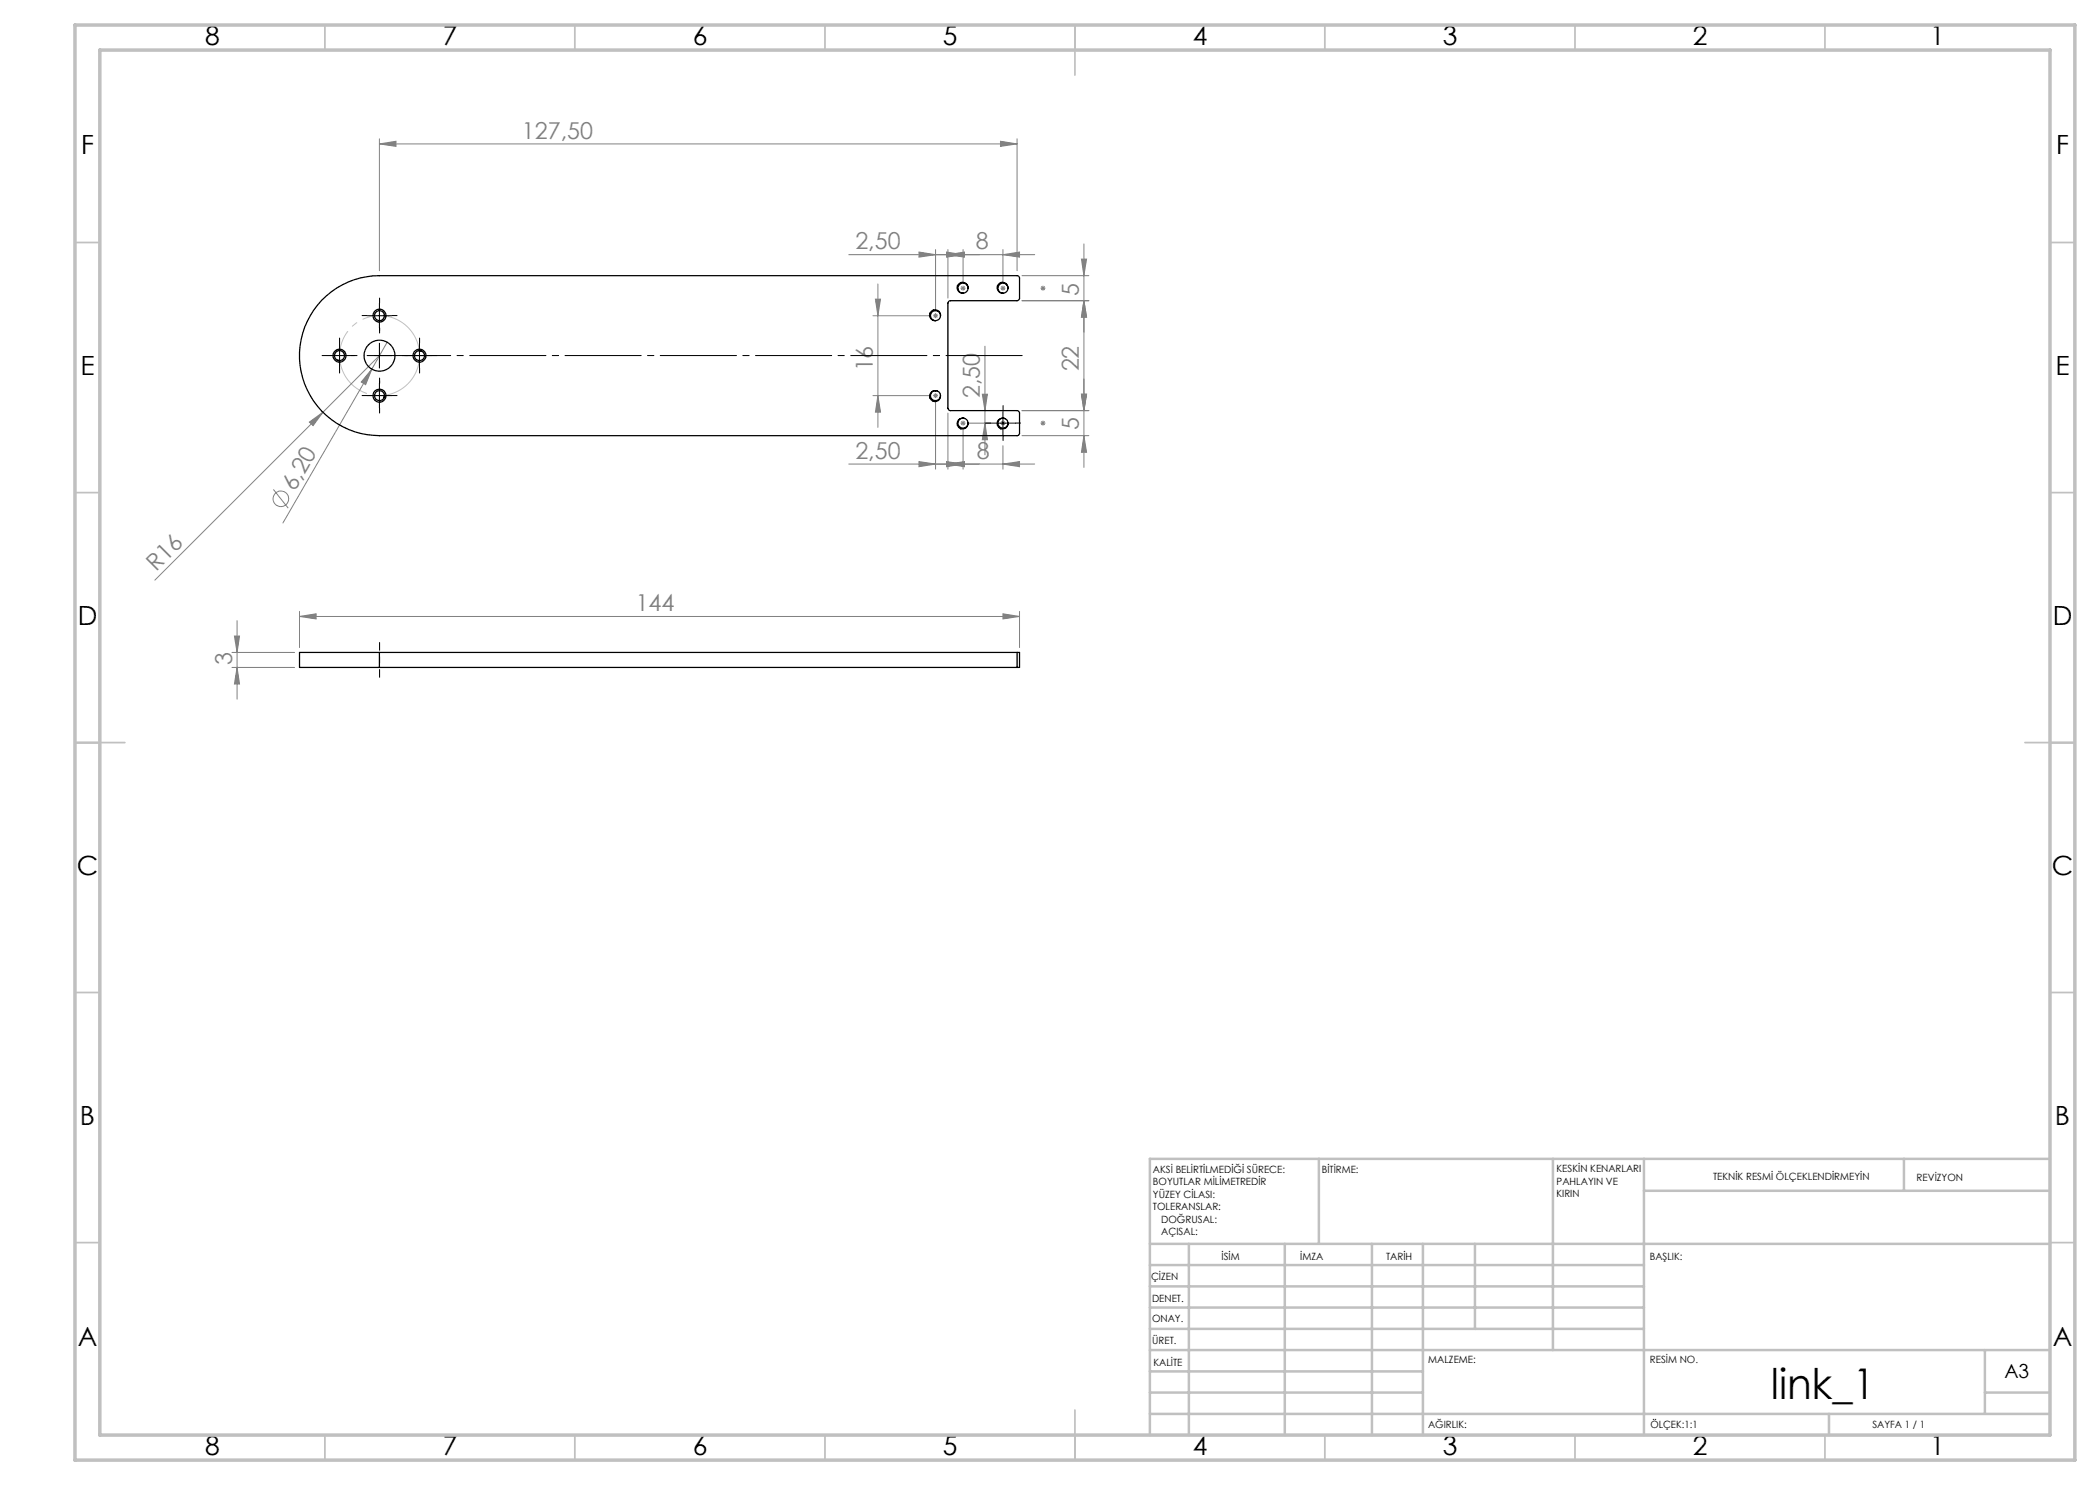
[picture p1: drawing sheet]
<svg xmlns="http://www.w3.org/2000/svg" width="420mm" height="297mm" viewBox="0 0 420 297" stroke-linecap="round" stroke-linejoin="round" font-family="sans-serif">
<g fill="none" stroke="#808080" stroke-width=".2">
<path d="M75.9 28.8l3.3-.5v1zM75.9 27.8v26.3M75.9 28.8h127.5M200.1 28.3l3.3 .5-3.3 .5zM203.4 27.8v26.3M175.1 59.8h1l-.5 3.3zM175.6 56.8v28.7M183.8 50.4l3.3 .5-3.3 .5zM187.1 49.9v12.2M189.3 50.4l3.3 .5-3.3 .5zM189.6 50.9l3.3-.5v1zM189.6 49.9v9.7"/>
<path d="M192.1 57.6h1M192.2 57.3l.8 .7M192.6 57.1v1M192.6 49.9v6.7M193 57.3l-.8 .7M200.1 57.6h1M200.2 57.3l.7 .7M200.6 57.1v1M200.6 50.9l3.3-.5v1zM200.6 49.9v6.7M200.9 57.3l-.7 .7M204.4 55.1h13.4"/>
<path d="M206.9 50.9h-37.1M208.1 57.6h1M208.2 57.3l.8 .7M208.6 57.1v1M209 57.3l-.8 .7M216.3 51.8h1l-.5 3.3zM216.8 48.8v44.7M74.4 73.8l-1.3 3.1-.9-.5zM74.4 73.8l-17.8 30.8M75.9 71.1l-44.9 44.9M77.4 68.4l-3 5.4M174.6 63.1h11.5"/>
<path d="M174.6 79.1h11.5M175.6 79.1l.5 3.3h-1zM186.6 63.1h1M186.6 79.1h1M186.8 62.8l.7 .7M186.8 78.8l.7 .7M187.1 62.6v1M187.1 78.6v1M187.5 62.8l-.7 .7M187.5 78.8l-.7 .7M196.5 78.8h1l-.5 3.3zM197 69.2v21.8"/>
<path d="M204.4 60.1h13.4M216.3 78.8h1l-.5 3.3zM216.8 60.1l.5 3.3h-1zM54.7 97.9l2.9 3.7M61.9 84.4l2.7-2-2 2.7zM183.8 92.3l3.3 .5-3.3 .5zM187.1 80.1v13.7M189.3 92.3l3.3 .5-3.3 .5zM189.6 92.8l3.3-.5v1zM189.6 82.6v11.2M192.1 84.6h1M192.2 84.3l.8 .7"/>
<path d="M192.6 84.1v1M192.6 85.6v8.2M193 84.3l-.8 .7M193.6 84.6h4.4M197 84.6l.5 3.3h-1zM200.1 84.6h1M200.2 84.3l.7 .7M200.6 84.1v1M200.6 92.8l3.3-.5v1zM200.6 89.1v4.7M200.9 84.3l-.7 .7M204.4 87.1h13.4"/>
<path d="M204.4 82.1h13.4M206.9 92.8h-37.1M208.1 84.6h1M208.2 84.3l.8 .7M208.6 84.1v1M209 84.3l-.8 .7M216.8 87.1l.5 3.3h-1zM46.4 130.5h12.5M46.4 133.5h12.5M46.9 127.2h1l-.5 3.3zM47.4 133.5l.5 3.3h-1zM47.4 124.1v15.7"/>
<path d="M59.9 123.3l3.3-.5v1zM59.9 122.3v7.2M59.9 123.3h144M200.6 122.8l3.3 .5-3.3 .5zM203.9 122.3v7.2"/>
<circle cx="56.2" cy="99.8" r="1.56"/>
</g>
<path d="M83.6 68.8a8 8 0 0 0-13.4-3.2 8 8 0 0 0 3.7 13.2 8 8 0 0 0 9.8-9.6l-.1-.4" fill="none" stroke="#c0c0c0" stroke-width=".2" stroke-dasharray="15.2 1.3 1.3 1.3" stroke-dashoffset="1.5" stroke-linecap="butt"/>
<path d="M75.9 128.5v7" fill="none" stroke="#000" stroke-width=".2" stroke-dasharray="15.2 1.3 1.3 1.3" stroke-dashoffset="13.6"/>
<g fill="none" stroke="#c0c0c0" stroke-width=".35">
<path d="M65 5v5M115 5v5M165 5v5M215 5v10M265 5v5M315 5v5M365 5v5M15 48.5h5M410 48.5h5M15 98.5h5M410 98.5h5M15 148.5h10"/>
<path d="M405 148.5h10M15 198.5h5M410 198.5h5M15 248.5h5M410 248.5h5M65 287v5M115 287v5M165 287v5M215 282v10M265 287v5M315 287v5M365 287v5"/>
</g>
<g fill="none" stroke="#c0c0c0" stroke-width=".5">
<path d="M263.8 231.8v17M310.6 231.8v38.2M328.8 231.8v55.2M328.8 238.2h81.2M380.8 231.8v6.4M410 231.8h-180v55.2M230 248.8h180M230 257.3h98.8M230 253h98.8M237.8 248.8v38.2M257 248.8v38.2M274.4 248.8v38.2"/>
<path d="M284.6 248.8v38.2M295 248.8v17M230 265.8h98.8M230 261.5h98.8M230 278.5h54.6M230 274.3h54.6M230 270h180M397 278.5h13M397 270v12.8M230 282.8h180M365.8 282.8v4.2"/>
</g>
<path d="M15 5h400v287h-400zM20 10h390v277h-390z" fill="none" stroke="#c0c0c0" stroke-width=".7"/>
<path d="M73.9 71.1h131.5" fill="none" stroke="#000" stroke-width=".2" stroke-dasharray="15.2 1.3 1.3 1.3" stroke-dashoffset="-1"/>
<g fill="none" stroke="#000" stroke-width=".2" stroke-dasharray="15.2 1.3 1.3 1.3">
<path d="M65.4 71.1h-1M67.9 68.6v-1M67.9 73.6v1M70.4 71.1h1M70.9 71.1h-.6M73.4 79.1h-1M73.4 63.1h-1M75.9 76.6v-1M75.9 60.6v-1M75.9 65.6v1M75.9 66.1v-.6M75.9 76.1v.6"/>
<path d="M78.4 79.1h1M78.4 63.1h1M80.9 71.1h.6M81.4 71.1h-1M83.9 68.6v-1M83.9 73.6v1M86.4 71.1h1M75.9 81.6v1M198.1 84.6h-1M200.6 82.1v-1M200.6 87.1v1M203.1 84.6h1"/>
</g>
<path d="M65.4 71.1h5M67.9 68.6v5M73.4 71.1h5M73.4 79.1h5M73.4 63.1h5M75.9 60.6v5M75.9 68.6v5M75.9 76.6v5M81.4 71.1h5M83.9 68.6v5M198.1 84.6h5M200.6 82.1v5" fill="none" stroke="#000" stroke-width=".2"/>
<g fill="#808080">
<path d="M61.9 84.4l2.7-2-2 2.7z"/>
<path d="M74.4 73.8l-1.3 3.1-.9-.5z"/>
<path d="M75.9 28.8l3.3-.5v1zM200.1 28.3l3.3 .5-3.3 .5zM189.3 50.4l3.3 .5-3.3 .5zM200.6 50.9l3.3-.5v1zM189.3 92.3l3.3 .5-3.3 .5zM200.6 92.8l3.3-.5v1z"/>
<path d="M59.9 123.3l3.3-.5v1zM200.6 122.8l3.3 .5-3.3 .5z"/>
<path d="M216.8 60.1l.5 3.3h-1zM216.3 51.8h1l-.5 3.3zM216.8 87.1l.5 3.3h-1zM216.3 78.8h1l-.5 3.3zM175.6 79.1l.5 3.3h-1zM175.1 59.8h1l-.5 3.3z"/>
<path d="M197 84.6l.5 3.3h-1zM196.5 78.8h1l-.5 3.3z"/>
<path d="M216.8 60.1l.5 3.3h-1zM216.3 78.8h1l-.5 3.3zM46.9 127.2h1l-.5 3.3zM47.4 133.5l.5 3.3h-1z"/>
<path d="M183.8 92.3l3.3 .5-3.3 .5zM189.6 92.8l3.3-.5v1zM183.8 50.4l3.3 .5-3.3 .5zM189.6 50.9l3.3-.5v1z"/>
</g>
<g fill="none" stroke="#000" stroke-width=".25">
<path d="M193.6 57.6a1.09 1.09 0 0 0-1.1-1.2 1.09 1.09 0 0 0-1.1 1.2 1.09 1.09 0 0 0 1.2 1M193.6 57.6a1.01 1.01 0 0 0-1-1 1.01 1.01 0 0 0-1 1 1.01 1.01 0 0 0 1 1M193.6 57.6a.96 .96 0 0 1-1 1M201.6 57.6a1.09 1.09 0 0 0-1-1.2 1.09 1.09 0 0 0-1.2 1.1 1.09 1.09 0 0 0 1.2 1.1M201.6 57.6a1.01 1.01 0 0 0-1-1 1.01 1.01 0 0 0-1 1 1.01 1.01 0 0 0 1 1M201.6 57.6a1.02 1.02 0 0 1-1 1M64.3 60a16.1 16.1 0 0 1 11.6-4.9h127.6l.4 .4v4.2l-.3 .4h-13.6l-.3 .3-.1 .2v21l.1 .3 .3 .2 13.6 .1 .3 .3v4.2l-.4 .4h-127.6a16 16 0 0 1-14.7-9.7 16 16 0 0 1 3.1-17.4zM67.5 72l.4 .1M76.9 79.1l-.1 .4M83.9 70.1l.4 .1M187.1 78.1a1.09 1.09 0 0 0-1.2 1.1 1.09 1.09 0 0 0 1.1 1.1 1.09 1.09 0 0 0 1.1-1.2M187.1 78.1l.3 .1"/>
<path d="M187.1 78.1a1.01 1.01 0 0 0-1 1 1.01 1.01 0 0 0 1 1 1.01 1.01 0 0 0 1-1M187.1 78.1a.96 .96 0 0 1 1 1M188.1 63.2a1.01 1.01 0 0 0-1-1.1 1.01 1.01 0 0 0-1 1 1.01 1.01 0 0 0 1 1M192.6 83.6a1.09 1.09 0 0 0-1.2 1.1 1.09 1.09 0 0 0 1.1 1.1 1.09 1.09 0 0 0 1.1-1.2M192.6 83.6l.3 .1M192.6 83.6a1 1 0 0 0-1 1 1 1 0 0 0 1 1 1 1 0 0 0 1-1M192.6 83.6a.96 .96 0 0 1 1 1M200.6 83.6a1.09 1.09 0 0 0-1.2 1.1 1.09 1.09 0 0 0 1.2 1.1 1.09 1.09 0 0 0 1-1.2M200.6 83.6l.4 .1M200.6 83.6a1 1 0 0 0-1 1.1 1 1 0 0 0 1 .9 1 1 0 0 0 1-1M200.6 83.6a1.02 1.02 0 0 1 1 1M75.9 130.5h-16v3h16"/>
<path d="M75.9 130.5v3M75.9 130.5h127.5M75.9 133.5h127.5M203.4 130.5h.5v3h-.5M203.4 130.5v3"/>
<circle cx="67.9" cy="71.1" r="1.01"/>
<circle cx="67.9" cy="71.1" r="1.3"/>
<circle cx="75.9" cy="71.1" r="3.1"/>
<circle cx="75.9" cy="79.1" r="1.3"/>
<circle cx="75.9" cy="63.1" r="1.3"/>
<circle cx="75.9" cy="79.1" r="1.01"/>
<circle cx="75.9" cy="63.1" r="1.01"/>
<circle cx="83.9" cy="71.1" r="1.01"/>
<circle cx="83.9" cy="71.1" r="1.3"/>
<circle cx="187" cy="63" r="1.09"/>
</g>
<text font-size="8.5" x="354.2" y="279.7">link_1</text>
<g font-size="5.3">
<text x="41" y="9">8</text>
<text x="88.5" y="9">7</text>
<text x="138.5" y="9">6</text>
<text x="188.5" y="9">5</text>
<text x="238.5" y="9">4</text>
<text x="288.5" y="9">3</text>
<text x="338.5" y="9">2</text>
<text x="386" y="9">1</text>
<text x="16.2" y="30.8">F</text>
<text x="411.2" y="30.8">F</text>
<text x="16.1" y="75">E</text>
<text x="411.1" y="75">E</text>
<text x="15.5" y="125">D</text>
<text x="410.5" y="125">D</text>
<text x="15.4" y="175">C</text>
<text x="410.4" y="175">C</text>
<text x="16" y="225">B</text>
<text x="411" y="225">B</text>
<text x="15.5" y="269.3">A</text>
<text x="410.5" y="269.3">A</text>
<text x="41" y="291">8</text>
<text x="88.5" y="291">7</text>
<text x="138.5" y="291">6</text>
<text x="188.5" y="291">5</text>
<text x="238.5" y="291">4</text>
<text x="288.5" y="291">3</text>
<text x="338.5" y="291">2</text>
<text x="386" y="291">1</text>
</g>
<g font-size="4.7" fill="#808080">
<text x="104.4" y="27.7">127,50</text>
<text x="171.1" y="49.9">2,50</text>
<text x="195.1" y="49.9">8</text>
<text x="215.8" y="59.2" transform="rotate(-90 215.8 59.2)">5</text>
<text x="174.6" y="74.3" transform="rotate(-90 174.6 74.3)">16</text>
<text x="215.8" y="74.3" transform="rotate(-90 215.8 74.3)">22</text>
<text x="196" y="79.6" transform="rotate(-90 196 79.6)">2,50</text>
<text x="215.8" y="85.9" transform="rotate(-90 215.8 85.9)">5</text>
<text x="171.1" y="91.8">2,50</text>
<text x="195.3" y="91.8">8</text>
<text x="59" y="98.4" transform="rotate(-60 59 98.4)">6,20</text>
<text x="31.2" y="114.4" transform="rotate(-45 31.2 114.4)">R16</text>
<text x="127.1" y="122.2">144</text>
<text x="46.4" y="133" transform="rotate(-90 46.4 133)">3</text>
</g>
<text font-size="3.9" x="400.9" y="275.5">A3</text>
<g font-size="2">
<text x="230.6" y="234.6">AKSİ BELİRTİLMEDİĞİ SÜRECE:</text>
<text x="230.6" y="237.1">BOYUTLAR MİLİMETREDİR</text>
<text x="230.6" y="239.6">YÜZEY CİLASI:</text>
<text x="264.4" y="234.6">BİTİRME:</text>
<text x="311.3" y="234.5">KESKİN KENARLARI</text>
<text x="311.3" y="237">PAHLAYIN VE</text>
<text x="311.3" y="239.5">KIRIN</text>
<text x="342.6" y="236">TEKNİK RESMİ ÖLÇEKLENDİRMEYİN</text>
<text x="383.3" y="236.2">REVİZYON</text>
<text x="230.6" y="242.1">TOLERANSLAR:</text>
<text x="232.2" y="244.6">DOĞRUSAL:</text>
<text x="232.2" y="247.1">AÇISAL:</text>
<text x="244.3" y="252">İSİM</text>
<text x="260" y="251.9">İMZA</text>
<text x="277.2" y="251.9">TARİH</text>
<text x="330" y="251.9">BAŞLIK:</text>
<text x="230.2" y="256.1">ÇİZEN</text>
<text x="230.4" y="260.3">DENET.</text>
<text x="230.4" y="264.4">ONAY.</text>
<text x="230.5" y="268.8">ÜRET.</text>
<text x="230.7" y="273.1">KALİTE</text>
<text x="285.7" y="272.5">MALZEME:</text>
<text x="330" y="272.5">RESİM NO.</text>
<text x="285.6" y="285.5">AĞIRLIK:</text>
<text x="330.1" y="285.6">ÖLÇEK:1:1</text>
<text x="374.5" y="285.6">SAYFA 1 / 1</text>
</g>
</svg>
